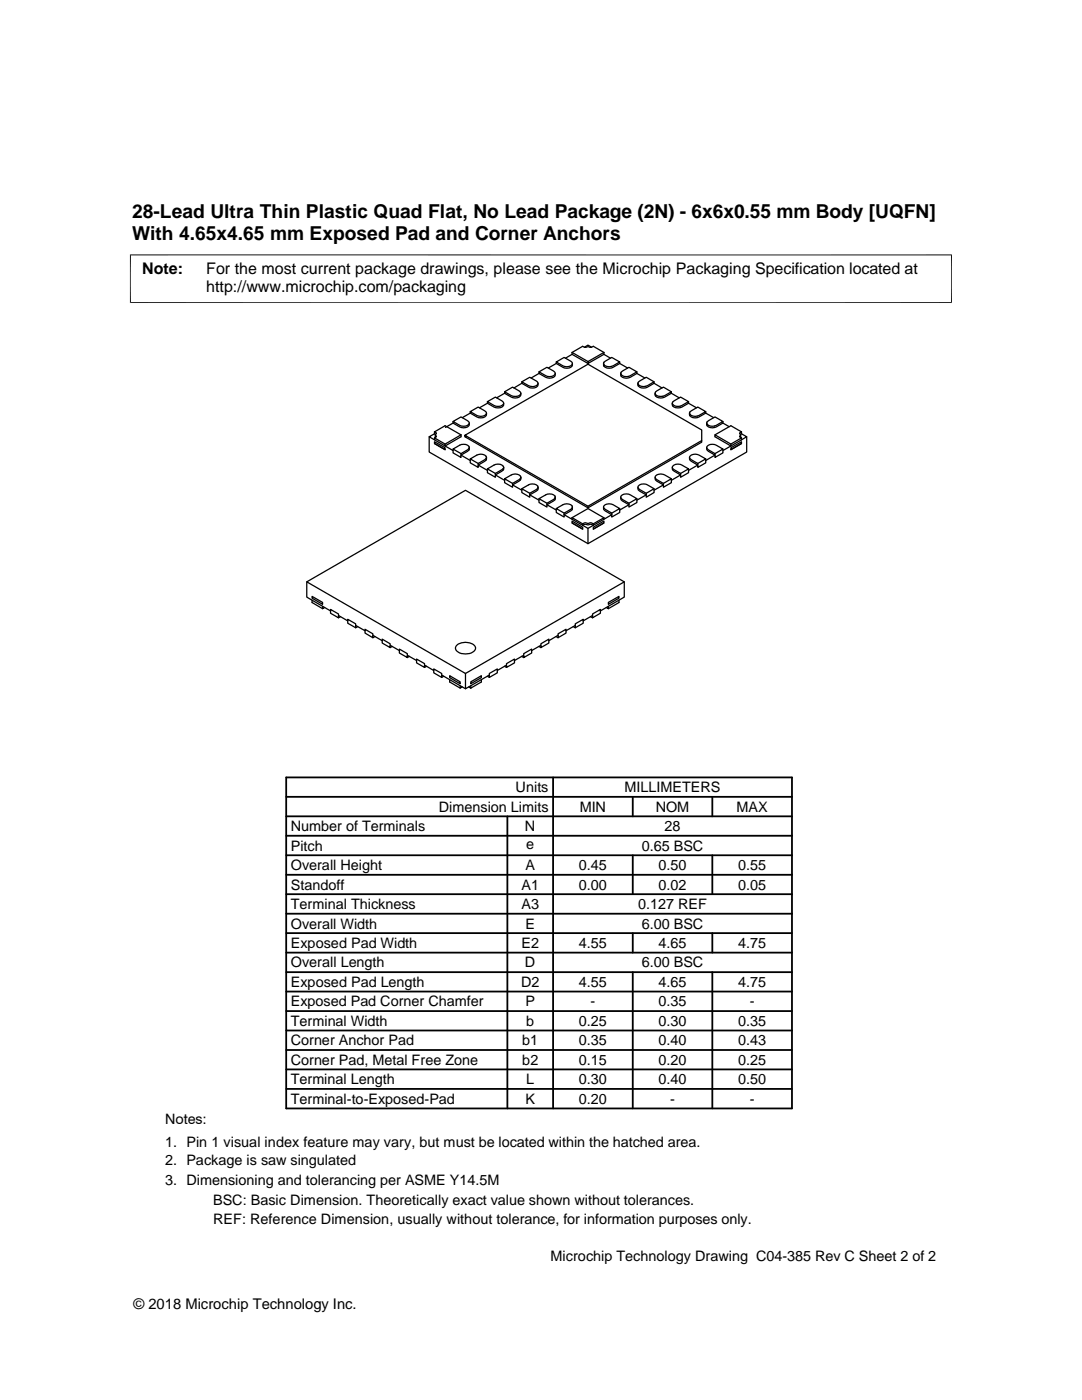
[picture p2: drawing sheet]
<svg xmlns="http://www.w3.org/2000/svg" width="216mm" height="279mm" viewBox="0 0 216 279" stroke-linecap="round" stroke-linejoin="round" font-family="sans-serif">
<g fill="none" stroke="#000" stroke-width=".25">
<path d="M100.7 78.5l-1.6 .9M100.7 78.2l1.6-.9 1.3 .7 .3 .5a1.13 1.13 0 0 1-1.5 .6zM100.7 78.2v.3a2.69 2.69 0 0 0 2.9 .7 .64 .64 0 0 0 .3-.7M104.1 76.5l-1.5 .9M104.1 76.2l1.6-.9 1.3 .8 .3 .3a1.01 1.01 0 0 1-1.5 .7zM104.1 76.2v.3a2.84 2.84 0 0 0 2.6 .9 .73 .73 0 0 0 .7-.9M107.5 74.5l-1.5 .9M107.5 74.2l1.6-.9 1.4 .8 .3 .4a1.13 1.13 0 0 1-1.6 .6zM107.5 74.2v.3a2.71 2.71 0 0 0 3 .8l.2-.2 .1-.6M111 72.5l-1.6 .9M111 72.2l1.6-.9 1.3 .8 .3 .4a1.09 1.09 0 0 1-1.6 .6zM111 72.2v.3a2.82 2.82 0 0 0 2.6 .9 .73 .73 0 0 0 .6-.9"/>
<path d="M114.2 70.3v.4M114.2 70.3l2.1-1.2 .3 .2 .7-.1 .7 .1 .4-.2 2.1 1.2M114.2 70.7l-1.4 .8M114.2 70.7l3.1 1.8M114.2 70.3l3.1 1.9M116.6 69.3l.7-.4 .7 .4M120.5 70.3v.4M120.5 72.3l1.6-1 1.6 .9a2.67 2.67 0 0 1-2.9 .8l-.4-.3zM120.5 70.3l-3.2 1.9v.3l3.2-1.8M120.5 70.7l1.3 .8M123.7 72.2v.3a2.82 2.82 0 0 1-2.6 .9 .73 .73 0 0 1-.7-.9M123.7 72.5l1.5 .9"/>
<path d="M123.9 74.3l1.6-1 1.6 .9a2.82 2.82 0 0 1-2.6 .9 .68 .68 0 0 1-.6-.6zM127.1 74.2v.3a2.67 2.67 0 0 1-2.9 .8l-.3-.2v-.6M127.1 74.5l1.6 .9M127.4 76.3l1.5-1 1.6 .9a2.67 2.67 0 0 1-2.9 .8l-.3-.4zM130.5 76.2v.3a2.82 2.82 0 0 1-2.5 .9 .73 .73 0 0 1-.7-.9M130.5 76.5l1.6 .9M130.8 78.3l1.6-1 1.6 .9a2.71 2.71 0 0 1-3 .8l-.3-.4zM134 78.2v.3a2.71 2.71 0 0 1-3 .7l-.2-.2-.1-.5M134 78.5l1.5 .9M85.6 87.2v3l31.7 18.3 31.7-18.3v-3M86.7 88.2l2.1 1.2v.3l-2.1-1.2zM86.7 87.4l2.1 1.2v.4l-2.1-1.2z"/>
<path d="M86.7 86.6l-1.1 .6 1.1 .6M86.7 86.2v.4M86.7 86.6l.2 .1M86.7 86.2l.4 .3a.33 .33 0 0 0-.2 .3 .33 .33 0 0 0 .2 .3l-.4 .3M86.7 86.2l2.1-1.2 3.2 1.8M86.7 88.5l2.1 1.2M86.9 86.8v.5M90.4 84.4l-1.5 .9M90.4 84.1l1.6-.9 1.3 .8 .3 .3v.2a1.41 1.41 0 0 1-1.9 .4zM90.4 84.1v.3a2.67 2.67 0 0 0 2.9 .8 .64 .64 0 0 0 .3-.8M90.4 89.6v.8l1.6 .9v-.8M90.4 89.6a2.82 2.82 0 0 1 2.6-.9 .65 .65 0 0 1 .6 .7l-.3 .4-1.3 .7z"/>
<path d="M92 86.8l-3.2 1.8M92 86.8v.4l-3.2 1.8 1.6 .9M92.8 86.9l24.5-14.2 22.7 13.1v2.1l-22.7 13.1-24.5-14.1v.3M93 87l-.2 .2 24.5 14.1 22.7-13.1v-.3M93.6 89.3a.64 .64 0 0 1-.3 .8l-1.3 .7 1.8 1.1M93.8 82.1l1.6-.9 1.3 .8 .4 .4a1.13 1.13 0 0 1-1.6 .6zM93.8 82.1v.3a2.84 2.84 0 0 0 2.6 1l.3-.2a.64 .64 0 0 0 .4-.8M93.8 82.4l-1.6 1M93.8 91.6v.8l1.6 .9v-.8M93.8 91.6a2.69 2.69 0 0 1 2.9-.8l.3 .4v.3l-1.6 1zM97.1 91.3a.64 .64 0 0 1-.4 .8l-1.3 .7 1.9 1.1M97.3 80.2v.3a2.69 2.69 0 0 0 2.9 .7 .64 .64 0 0 0 .3-.7"/>
<path d="M97.3 80.2l1.5-1 1.4 .8 .3 .3v.3a1.41 1.41 0 0 1-1.9 .3zM97.3 80.5l-1.6 .9M97.3 93.6v.7l1.5 .9v-.7M97.3 93.6a2.84 2.84 0 0 1 2.5-.9l.6 .3 .1 .4-.3 .3-1.4 .8zM100.5 93.3a.64 .64 0 0 1-.3 .7l-1.4 .8 1.9 1.1M100.7 95.5v.8l1.6 .9v-.7M100.7 95.5a2.69 2.69 0 0 1 2.9-.7l.3 .3-.1 .4-1.5 1zM103.9 95.2a.64 .64 0 0 1-.3 .8l-1.3 .8 1.8 1M104.1 97.5a2.84 2.84 0 0 1 2.6-.9l.6 .4v.5l-1.6 .9zM104.1 97.5v.8l1.6 .9v-.8M107.4 97.2l-.1 .6-1.6 1 1.8 1M107.5 99.5a2.84 2.84 0 0 1 2.6-.9l.6 .4v.4l-1.6 1z"/>
<path d="M107.5 99.5v.8l1.6 .9v-.8M110.8 99.2l-.1 .5-1.6 1 1.9 1.1M123.9 99.2v.5l1.6 1-1.8 1.1M123.9 99a1.5 1.5 0 0 1 1.9-.2l1.3 .7-1.6 .9-1.6-1zM127.1 99.5v.8l-1.6 .9v-.8M127.3 97.2l.1 .6 1.5 1-1.8 1M127.4 97a1.46 1.46 0 0 1 1.8-.2l1.3 .7-1.6 .9-1.3-.7-.3-.4zM130.5 97.5v.8l-1.6 .9v-.8M130.7 95.2l.1 .6 1.6 1-1.9 1M130.8 95a1.57 1.57 0 0 1 1.8-.2l1.4 .7-1.6 1-1.6-1zM134 95.5v.8l-1.6 .9v-.7M134.2 93.3a.64 .64 0 0 0 .3 .7l1.3 .8-1.8 1.1"/>
<path d="M134.2 80.2l1.6-1 1.6 1a2.84 2.84 0 0 1-2.6 .9 .68 .68 0 0 1-.6-.6zM134.2 93a1.48 1.48 0 0 1 1.9-.2l1.3 .8-1.6 .9-1.6-1zM137.4 80.2v.3a2.69 2.69 0 0 1-2.9 .7 .64 .64 0 0 1-.3-.7M137.4 93.6v.7l-1.6 .9v-.7M137.4 80.5l1.6 .9M137.6 91.3a.64 .64 0 0 0 .3 .8l1.3 .7-1.8 1.1M137.7 82.2l1.5-1 1.6 .9a2.69 2.69 0 0 1-2.9 .8l-.3-.3zM137.7 91.1a1.52 1.52 0 0 1 1.8-.3l1.3 .8-1.6 .9-1.5-1zM140.8 82.1v.3a2.84 2.84 0 0 1-2.5 1l-.4-.2a.64 .64 0 0 1-.3-.8M140.8 82.4l1.6 1M140.8 91.6v.8l-1.6 .9v-.8M141 89.3a.64 .64 0 0 0 .4 .8l1.3 .7-1.9 1.1"/>
<path d="M141.1 84.2l1.6-1 1.6 .9a2.84 2.84 0 0 1-2.6 .9l-.6-.4zM141.1 89.1a1.5 1.5 0 0 1 1.8-.2l1.4 .7-1.6 .9-1.6-1zM144.3 84.4l1.2 .8M144.3 89.6v.8l-1.6 .9v-.8M144.3 84.1v.3a2.69 2.69 0 0 1-2.9 .8 .64 .64 0 0 1-.4-.8M145.8 89l-1.5 .9M145.8 89.4l2.2-1.2v.3l-2.2 1.2zM145.8 88.6v.4M145.8 88.6l-3.1-1.8v.4l3.1 1.8M147.8 86.8l-.1 .5M148 86.6l1 .6-1 .6M148 86.6l-.3 .1"/>
<path d="M148 86.2v.4M148 87.4v.4M148 87.8l-2.2 1.2M148 86.2l-.4 .3a.33 .33 0 0 1 .2 .3 .33 .33 0 0 1-.2 .3l.4 .3M148 87.4l-2.2 1.2M148 88.5l-2.2 1.2M148 86.2l-2.2-1.2-3.1 1.8M61.2 116.1v3.1l4.8 2.7M62.3 119l2.1 1.2v.4l-2.1-1.2zM62.3 119.8v.4l2.1 1.3M111 101.5v.8l1.6 .9v-.8M111 101.5a2.67 2.67 0 0 1 2.9-.8l.3 .4v.3l-1.6 1z"/>
<path d="M114.2 103.3l2.1 1.2M114.2 104l2.1 1.2v.4l-2.1-1.2zM114.2 103.3v.3l2.1 1.2M114.2 103.3l3.1-1.8 3.2 1.8M114.2 104.4l2.1 1.2M114.2 101.2v.5l-1.6 1 1.6 .9M116.3 104.8l1 .7 1.1-.7M116.3 104.5v.3M116.3 104.8l.5-.2 .5 .2 .6-.2 .5 .2M116.3 104.5l.5-.2 .5 .2 .6-.2 .5 .2M117.3 101v.3M117.3 105.5v3"/>
<path d="M118.4 105.2l2.1-1.2v.4l-2.1 1.2zM118.4 104.5v.3M120.4 101.2l.1 .5 1.6 1-1.6 .9M120.5 103.3v.3l-2.1 1.2M120.5 101a1.54 1.54 0 0 1 1.8-.3l1.4 .8-1.6 .9-1.6-1zM120.5 103.3l-2.1 1.2M120.5 104.4l-2.1 1.2M123.5 119.8v.4l-2.1 1.3M123.7 101.5v.8l-1.6 .9v-.8M124.6 116.1v3.1l-4.8 2.7M64.4 121v.5l.4-.3M66 121.6l1.5 .9v.8l-1.5-.9z"/>
<path d="M67.5 122.8l1.9 1.1M67.9 123.1l-.4 .2M69.4 123.6l1.6 .9v.8l-1.6-.9zM71 124.8l1.8 1.1M71.4 125.1l-.4 .2M72.8 125.6l1.6 .9v.8l-1.6-1zM74.4 126.8l1.9 1.1M74.8 127l-.4 .3M76.3 127.6l1.6 .9v.7l-1.6-.9zM77.9 128.8l1.8 1M78.3 129l-.4 .2M79.7 129.5l1.6 1v.7l-1.6-.9z"/>
<path d="M81.3 130.8l1.8 1M81.7 131l-.4 .2M83.1 131.5l1.6 .9v.8l-1.6-.9zM84.7 132.7l1.9 1.1M85.1 133l-.4 .2M86.6 133.5l1.5 .9v.8l-1.5-.9zM88.1 134.7l4.8 2.8M88.5 135l-.4 .2M89.7 134.9l2.1 1.2v.4l-2.1-1.3zM89.7 135.6v.5l2.1 1.2M91 128.9a2.74 2.74 0 0 1 3.7 0 .89 .89 0 0 1-.5 1.3 2.56 2.56 0 0 1-3.3-.5v-.4zM91.8 136.9v.4l.4-.2"/>
<path d="M92.9 134.4l31.7-18.3-31.7-18.2-31.7 18.2 31.7 18.3v3.1l4.7-2.8M93.5 137.1l.4 .2M93.9 136.9v.4M93.9 136.1l2.2-1.2v.3l-2.2 1.3zM96.1 135.6v.5l-2.2 1.2M97.2 135l.4 .2M97.6 134.4l1.6-.9v.8l-1.6 .9zM100.7 133l.4 .2M101.1 132.4l1.6-.9v.8l-1.6 .9zM101.1 132.7l-1.9 1.1M104.1 131l.4 .2M104.5 130.5l1.6-1v.8l-1.6 .9z"/>
<path d="M104.5 130.8l-1.8 1M107.5 129l.4 .2M107.9 128.5l1.6-.9v.7l-1.6 .9zM107.9 128.8l-1.8 1M111 127l.4 .3M111.4 126.5l1.5-.9v.7l-1.5 1zM111.4 126.8l-1.9 1.1M114.4 125.1l.4 .2M114.8 124.5l1.6-.9v.8l-1.6 .9zM114.8 124.8l-1.9 1.1M117.8 123.1l.4 .2M118.2 122.8l-1.8 1.1"/>
<path d="M118.2 122.5l1.6-.9v.8l-1.6 .9zM121.4 120.2l2.1-1.2v.4l-2.1 1.2zM121.4 121v.5l-.4-.3"/>
</g>
<g fill="none" stroke="#000" stroke-width=".36">
<path d="M57.1 159h100.9M57.1 155.2h100.9v66h-100.9zM110.4 155.2v66M126.3 159v3.9M142.1 159v3.9M57.1 174.6h100.9M57.1 170.7h100.9M57.1 166.8h100.9M57.1 162.9h100.9M57.1 178.5h100.9M101.2 162.9v58.3M126.3 170.7v7.8"/>
<path d="M142.1 170.7v7.8M57.1 186.2h100.9M57.1 182.4h100.9M57.1 194h100.9M57.1 190.1h100.9M57.1 197.9h100.9M126.3 186.2v3.9M126.3 194v27.2M142.1 186.2v3.9M142.1 194v27.2M57.1 205.7h100.9M57.1 217.3h100.9"/>
<path d="M57.1 201.8h100.9M57.1 209.5h100.9M57.1 213.4h100.9"/>
</g>
<path d="M26 50.8v9.7M189.9 50.8v9.7M189.9 50.9h-164M25.9 60.4h164" fill="none" stroke="#000" stroke-width=".2"/>
<g font-size="3.8">
<text x="26.4" y="43.5">28-Lead Ultra Thin Plastic Quad Flat, No Lead Package (2N) - 6x6x0.55 mm Body [UQFN]</text>
<text x="26.4" y="47.9">With 4.65x4.65 mm Exposed Pad and Corner Anchors</text>
</g>
<g font-size="3.2">
<text x="28.4" y="54.6">Note:</text>
<text x="41.1" y="58.3">http://www.microchip.com/packaging</text>
<text x="41.1" y="54.6">For the most current package drawings, please see the Microchip Packaging Specification located at</text>
</g>
<g font-size="2.9">
<text x="102.9" y="158.1">Units</text>
<text x="124.6" y="158.1">MILLIMETERS</text>
<text x="58" y="165.9">Number of Terminals</text>
<text x="87.6" y="162">Dimension Limits</text>
<text x="104.8" y="165.9">N</text>
<text x="115.7" y="162">MIN</text>
<text x="130.8" y="162">NOM</text>
<text x="132.6" y="165.9">28</text>
<text x="147" y="162">MAX</text>
<text x="58" y="173.7">Overall Height</text>
<text x="58" y="169.8">Pitch</text>
<text x="104.8" y="173.7">A</text>
<text x="105" y="169.5">e</text>
<text x="115.5" y="173.7">0.45</text>
<text x="128" y="169.8">0.65 BSC</text>
<text x="131.4" y="173.7">0.50</text>
<text x="147.3" y="173.7">0.55</text>
<text x="58" y="177.5">Standoff</text>
<text x="104.1" y="177.5">A1</text>
<text x="115.5" y="177.5">0.00</text>
<text x="131.4" y="177.5">0.02</text>
<text x="147.3" y="177.5">0.05</text>
<text x="58" y="185.3">Overall Width</text>
<text x="58" y="181.4">Terminal Thickness</text>
<text x="104.1" y="181.4">A3</text>
<text x="104.8" y="185.3">E</text>
<text x="127.3" y="181.4">0.127 REF</text>
<text x="128" y="185.3">6.00 BSC</text>
<text x="58" y="189.2">Exposed Pad Width</text>
<text x="104" y="189.2">E2</text>
<text x="115.5" y="189.2">4.55</text>
<text x="131.4" y="189.2">4.65</text>
<text x="147.3" y="189.2">4.75</text>
<text x="58" y="193.1">Overall Length</text>
<text x="58" y="197">Exposed Pad Length</text>
<text x="104" y="197">D2</text>
<text x="104.8" y="193.1">D</text>
<text x="115.5" y="197">4.55</text>
<text x="128" y="193.1">6.00 BSC</text>
<text x="131.4" y="197">4.65</text>
<text x="147.3" y="197">4.75</text>
<text x="58" y="200.9">Exposed Pad Corner Chamfer</text>
<text x="104.8" y="200.9">P</text>
<text x="117.8" y="200.9">-</text>
<text x="131.4" y="200.9">0.35</text>
<text x="149.6" y="200.9">-</text>
<text x="58" y="204.7">Terminal Width</text>
<text x="58" y="208.6">Corner Anchor Pad</text>
<text x="104.2" y="208.6">b1</text>
<text x="105" y="204.7">b</text>
<text x="115.5" y="204.7">0.25</text>
<text x="115.5" y="208.6">0.35</text>
<text x="131.4" y="208.6">0.40</text>
<text x="131.4" y="204.7">0.30</text>
<text x="147.3" y="208.6">0.43</text>
<text x="147.3" y="204.7">0.35</text>
<text x="58" y="212.5">Corner Pad, Metal Free Zone</text>
<text x="104.2" y="212.5">b2</text>
<text x="115.5" y="212.5">0.15</text>
<text x="131.4" y="212.5">0.20</text>
<text x="147.3" y="212.5">0.25</text>
<text x="58" y="216.4">Terminal Length</text>
<text x="58" y="220.3">Terminal-to-Exposed-Pad</text>
<text x="104.8" y="220.3">K</text>
<text x="105" y="216.4">L</text>
<text x="115.5" y="220.3">0.20</text>
<text x="115.5" y="216.4">0.30</text>
<text x="131.4" y="216.4">0.40</text>
<text x="133.7" y="220.3">-</text>
<text x="147.3" y="216.4">0.50</text>
<text x="149.6" y="220.3">-</text>
<text x="32.9" y="224.3">Notes:</text>
<text x="32.9" y="228.9">1. Pin 1 visual index feature may vary, but must be located within the hatched area.</text>
<text x="32.9" y="232.6">2. Package is saw singulated</text>
<text x="32.9" y="236.5">3. Dimensioning and tolerancing per ASME Y14.5M</text>
<text x="42.5" y="244.3">REF: Reference Dimension, usually without tolerance, for information purposes only.</text>
<text x="42.5" y="240.6">BSC: Basic Dimension. Theoretically exact value shown without tolerances.</text>
<text x="109.9" y="251.7">Microchip Technology Drawing C04-385 Rev C Sheet 2 of 2</text>
<text x="26.6" y="261.3">© 2018 Microchip Technology Inc.</text>
</g>
</svg>
